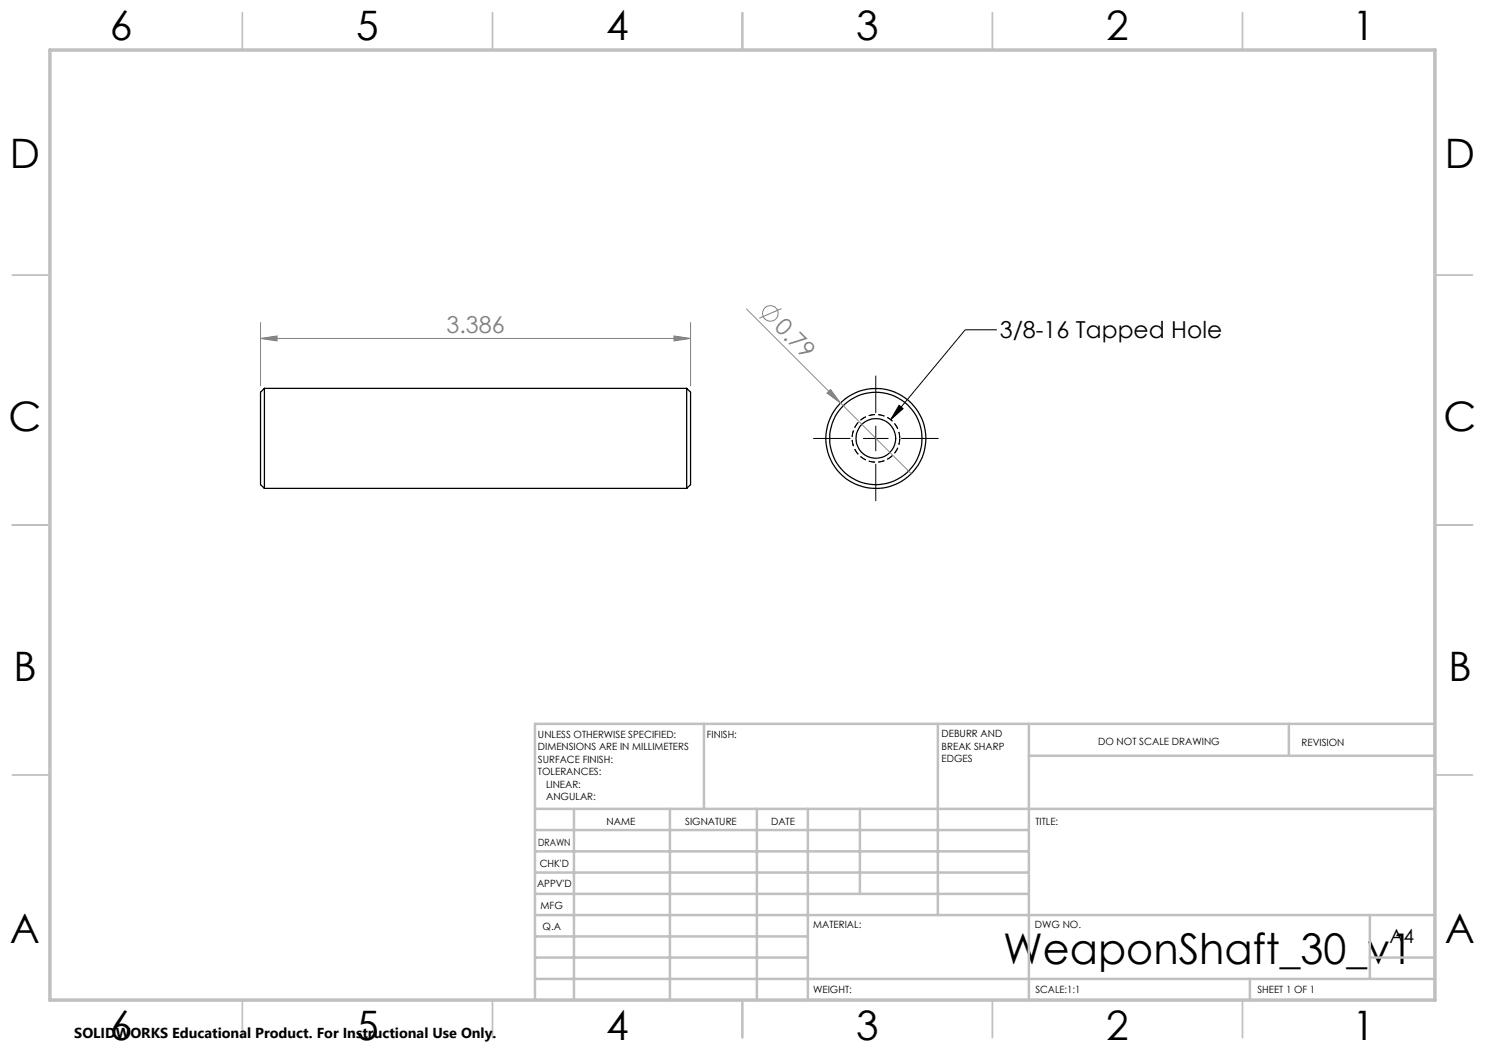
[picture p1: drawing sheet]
<svg xmlns="http://www.w3.org/2000/svg" width="297mm" height="210mm" viewBox="0 0 297 210" stroke-linecap="round" stroke-linejoin="round" font-family="sans-serif">
<g fill="none" stroke="#000" stroke-width=".25">
<path d="M52.9 77.7v20M52.9 77.7l-.8 .7v18.5l.8 .8M52.9 77.7h84.4M137.3 77.7v20M137.3 77.7l.8 .7v18.5l-.8 .8M52.9 97.7h84.4"/>
<circle cx="175.2" cy="87.7" r="9.2"/>
<circle cx="175.2" cy="87.7" r="10"/>
<circle cx="175.2" cy="87.7" r="4"/>
</g>
<g fill="none" stroke="#808080" stroke-width=".2">
<path d="M52.1 67.7l3.3-.5v1zM52.1 64.5v12.7M52.1 67.7h86M134.8 67.2l3.3 .5-3.3 .5zM138.1 64.5v12.7M149.3 61.8l18.8 18.8M156.3 61.7l-4.4 1.9M165.4 78.6l.7-.7 2 2.7zM168.1 80.6l14.1 14.1"/>
<circle cx="154.1" cy="62.7" r="1.56"/>
</g>
<path d="M179.9 87.7a4.8 4.8 0 0 1-7 4.1 4.8 4.8 0 0 1-.3-8.1 4.8 4.8 0 0 1 7.3 3.7v.3M179.9 87.7a4.8 4.8 0 0 0-7-4.2 4.8 4.8 0 0 0-.3 8.2 4.8 4.8 0 0 0 7.3-3.7v-.3" fill="none" stroke="#000" stroke-width=".2" stroke-dasharray="1.3 .6" stroke-linecap="butt"/>
<path d="M175.2 75.1v7.5M199.4 66h-6.4l-14.9 18M162.6 87.7h7.5M172.6 87.7h5.1M175.2 85.2v5M175.2 92.8v7.4M179.8 81.1l.8 .6-2.5 2.3zM180.2 87.7h7.5" fill="none" stroke="#000" stroke-width=".2"/>
<g fill="none" stroke="#c0c0c0" stroke-width=".35">
<path d="M48.5 2.5v7.5M98.5 2.5v7.5M148.5 2.5v7.5M198.5 2.5v7.5M248.5 2.5v7.5M2.5 55h7.5M287 55h7.5M2.5 105h7.5M287 105h7.5M2.5 155h7.5M287 155h7.5M48.5 200v7.5"/>
<path d="M98.5 200v7.5M148.5 200v7.5M198.5 200v7.5M248.5 200v7.5"/>
</g>
<g fill="none" stroke="#c0c0c0" stroke-width=".5">
<path d="M140.8 144.8v17M187.6 144.8v38.2M205.8 144.8v55.2M205.8 151.2h81.2M257.8 144.8v6.4M287 144.8h-180v55.2M107 161.8h180M107 178.8h98.8M107 174.5h98.8M107 170.3h98.8M107 166h98.8M114.8 161.8v38.2"/>
<path d="M134 161.8v38.2M151.4 161.8v38.2M161.6 161.8v38.2M172 161.8v17M107 195.8h180M107 191.5h54.6M107 187.3h54.6M107 183h180M250 195.8v4.2M274 191.5h13M274 183v12.8"/>
</g>
<path d="M10 10h277v190h-277z" fill="none" stroke="#c0c0c0" stroke-width=".7"/>
<g fill="#808080">
<path d="M165.4 78.6l.7-.7 2 2.7z"/>
<path d="M134.8 67.2l3.3 .5-3.3 .5zM52.1 67.7l3.3-.5v1z"/>
</g>
<path d="M179.8 81.1l.8 .6-2.5 2.3z" fill="#000"/>
<text font-size="8.5" x="200.6" y="192.7">WeaponShaft_30_v1</text>
<g font-size="8.1">
<text x="22" y="8">6</text>
<text x="71.2" y="8">5</text>
<text x="121.2" y="8">4</text>
<text x="171.2" y="8">3</text>
<text x="221.2" y="8">2</text>
<text x="270.5" y="8">1</text>
<text x="2" y="33.6">D</text>
<text x="289" y="33.6">D</text>
<text x="1.7" y="86.1">C</text>
<text x="288.7" y="86.1">C</text>
<text x="2.7" y="136.1">B</text>
<text x="289.7" y="136.1">B</text>
<text x="2" y="188.6">A</text>
<text x="289" y="188.6">A</text>
<text x="22" y="208">6</text>
<text x="71.2" y="208">5</text>
<text x="121.2" y="208">4</text>
<text x="171.2" y="208">3</text>
<text x="221.2" y="208">2</text>
<text x="270.5" y="208">1</text>
</g>
<g font-size="4.7" fill="#808080">
<text x="154.7" y="65.7" transform="rotate(45 154.7 65.7)">0.79</text>
<text x="89.3" y="66.7">3.386</text>
</g>
<text font-size="4.7" x="200" y="67.7">3/8-16 Tapped Hole</text>
<text font-size="3.9" x="277.9" y="188.5">A4</text>
<text font-size="2.9" x="14.9" y="207.6">SOLIDWORKS Educational Product. For Instructional Use Only.</text>
<g font-size="2">
<text x="107.6" y="147.6">UNLESS OTHERWISE SPECIFIED:</text>
<text x="141.4" y="147.6">FINISH:</text>
<text x="188.3" y="147.5">DEBURR AND</text>
<text x="188.3" y="150">BREAK SHARP</text>
<text x="219.6" y="149">DO NOT SCALE DRAWING</text>
<text x="260.3" y="149.2">REVISION</text>
<text x="107.6" y="150.1">DIMENSIONS ARE IN MILLIMETERS</text>
<text x="107.6" y="152.6">SURFACE FINISH:</text>
<text x="107.6" y="155.1">TOLERANCES:</text>
<text x="188.3" y="152.5">EDGES</text>
<text x="109.2" y="157.6">LINEAR:</text>
<text x="109.2" y="160.1">ANGULAR:</text>
<text x="121.3" y="165">NAME</text>
<text x="137" y="164.9">SIGNATURE</text>
<text x="154.2" y="164.9">DATE</text>
<text x="207.1" y="164.9">TITLE:</text>
<text x="107.6" y="169.1">DRAWN</text>
<text x="107.9" y="173.3">CHK'D</text>
<text x="107.4" y="177.4">APPV'D</text>
<text x="108.1" y="181.8">MFG</text>
<text x="108.5" y="186">Q.A</text>
<text x="162.6" y="185.5">MATERIAL:</text>
<text x="207" y="185.5">DWG NO.</text>
<text x="162.6" y="198.5">WEIGHT:</text>
<text x="207.1" y="198.6">SCALE:1:1</text>
<text x="251.5" y="198.6">SHEET 1 OF 1</text>
</g>
</svg>
